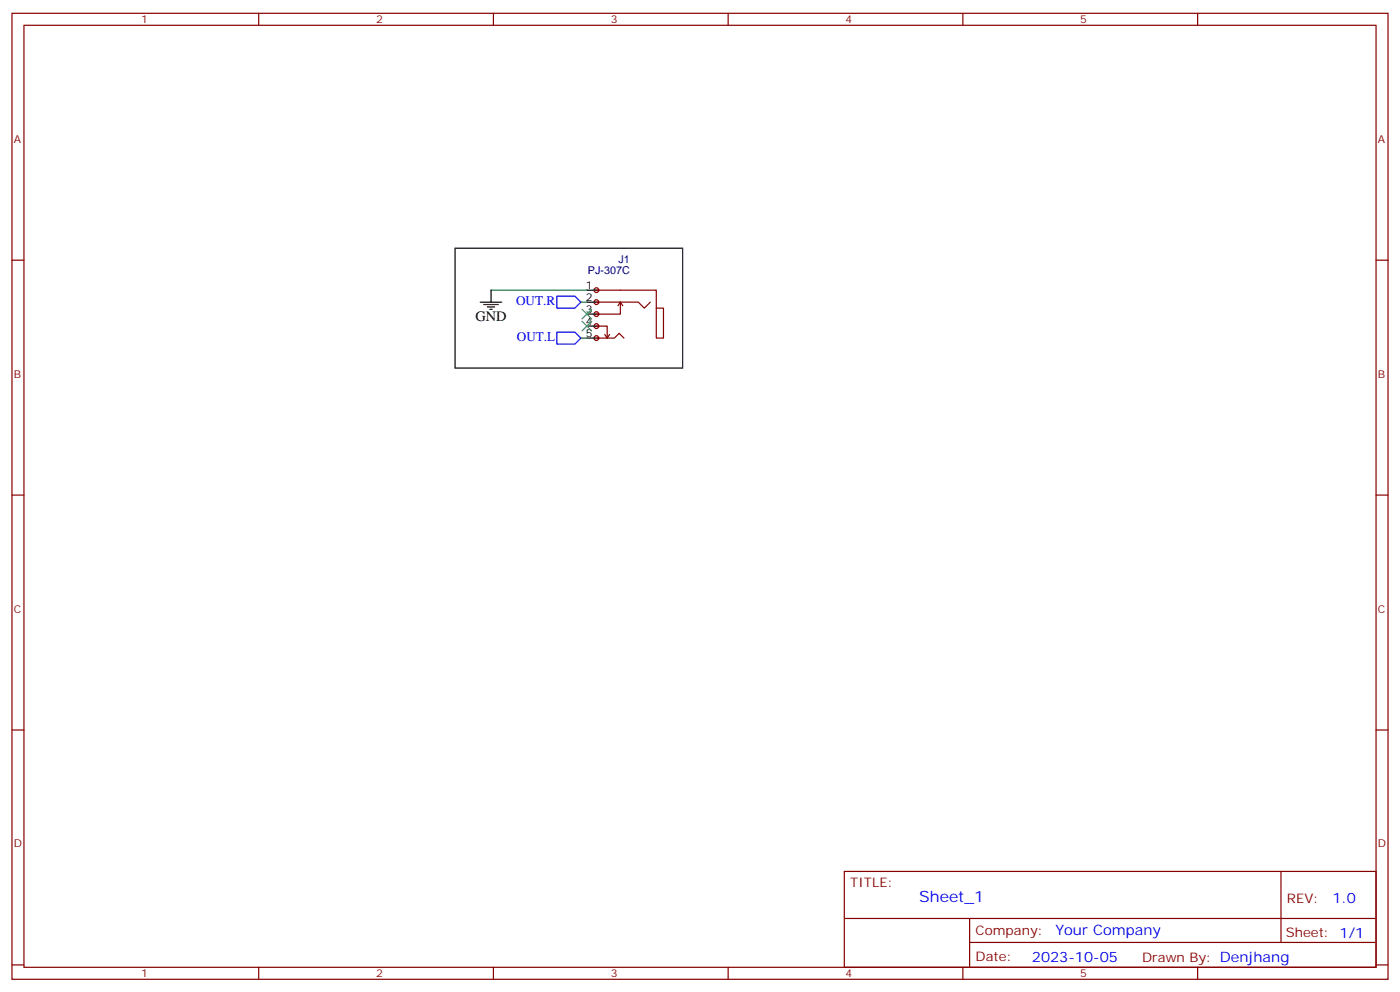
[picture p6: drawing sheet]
<svg xmlns="http://www.w3.org/2000/svg" width="412mm" height="292mm" viewBox="0 0 412 292" stroke-linecap="round" stroke-linejoin="round" font-family="sans-serif">
<g fill="none" stroke="#870000" stroke-width=".35">
<path d="M3.5 3.9h405.4v284.4h-405.4zM7.1 7.4h398.2v277.3h-398.2zM76.2 3.9v3.5M145.3 3.9v3.5M214.5 3.9v3.5M283.6 3.9v3.5M352.8 3.9v3.5M3.5 76.6h3.6M405.3 76.6h3.6M3.5 145.7h3.6M405.3 145.7h3.6M3.5 214.9h3.6"/>
<path d="M405.3 214.9h3.6M248.7 256.5h156.6v28.2h-156.6zM377.3 256.5v20.9M248.7 270.4h156.5M285.6 277.4h119.6M285.6 270.4v14.1M3.5 284h3.6M76.2 284.7v3.6M145.3 284.7v3.6M214.5 284.7v3.6M283.6 284.7v3.6M352.8 284.7v3.6"/>
<path d="M405.3 284h3.6"/>
</g>
<g fill="#f0f0f0" stroke="#870000" stroke-width=".35">
<circle cx="175.7" cy="99.5" r=".71"/>
<circle cx="175.7" cy="96" r=".71"/>
<circle cx="175.7" cy="92.5" r=".71"/>
<circle cx="175.7" cy="88.9" r=".71"/>
<circle cx="175.7" cy="85.4" r=".71"/>
</g>
<path d="M134.1 73.1h67v35.2h-67zM141.5 88.9h6.3M142.5 89.6h4.3M143.6 90.3h2.1M144.3 91.1h.7M144.6 85.4v3.5M172.9 85.4h3.5M172.9 88.9h3.5M172.9 92.5h3.5M172.9 96h3.5M172.9 99.5h3.5" fill="none" stroke="#000" stroke-width=".35"/>
<path d="M175.7 88.9h12.3l1.8 1.8 1.8-1.8M175.7 99.5h5.3l1.4-1.4 1.4 1.4M175.7 96h3.2v3.5M175.7 85.4h17.6v5.3h2.1v8.8h-2.1v-8.8M178.2 98.5l.7 1M179.6 98.5l-.7 1M182.7 88.9v3.6h-7M182.7 88.9l.7 1.1M182.7 88.9l-.7 1.1" fill="none" stroke="#870000" stroke-width=".35"/>
<path d="M164 87.2h5.3l1.8 1.7-1.8 1.8h-5.3zM164 97.8h5.3l1.8 1.7-1.8 1.8h-5.3z" fill="none" stroke="#00f" stroke-width=".35"/>
<path d="M144.6 85.4h28.3M171.1 88.9h1.8M171.1 99.5h1.8" fill="none" stroke="#008700" stroke-width=".35"/>
<path d="M171.4 91.1l2.9 2.8M171.4 94.6l2.9 2.8M174.3 91.1l-2.9 2.8M174.3 94.6l-2.9 2.8" fill="none" stroke="#3c3" stroke-width=".35"/>
<text font-size="4.6" fill="#00f" x="270.8" y="265.5">Sheet_1</text>
<text font-size="4.2" x="140.1" y="94.6">GND</text>
<g font-size="4.2" fill="#00f">
<text x="392.5" y="265.8">1.0</text>
<text x="310.9" y="275.3">Your Company</text>
<text x="304" y="283.1">2023-10-05</text>
</g>
<g font-size="3.9" fill="#00f">
<text x="152" y="89.7">OUT.R</text>
<text x="152.2" y="100.4">OUT.L</text>
</g>
<g font-size="3.9" fill="#800">
<text x="250.5" y="261.1">TITLE:</text>
<text x="379.1" y="265.8">REV:</text>
<text x="287.4" y="275.3">Company:</text>
<text x="378.7" y="275.9">Sheet: 1/1</text>
<text x="287.4" y="283">Date:</text>
<text x="336.4" y="283.1">Drawn By: Denjhang</text>
</g>
<g font-size="3.2" fill="#800">
<text x="41.6" y="6.9">1</text>
<text x="110.8" y="6.9">2</text>
<text x="179.9" y="6.9">3</text>
<text x="249.1" y="6.9">4</text>
<text x="318.2" y="6.9">5</text>
<text x="4.1" y="42">A</text>
<text x="405.9" y="42">A</text>
<text x="4.1" y="111.2">B</text>
<text x="405.9" y="111.2">B</text>
<text x="4.1" y="180.3">C</text>
<text x="405.9" y="180.3">C</text>
<text x="4.1" y="249.4">D</text>
<text x="405.9" y="249.4">D</text>
<text x="41.6" y="287.7">1</text>
<text x="110.8" y="287.7">2</text>
<text x="179.9" y="287.7">3</text>
<text x="249.1" y="287.7">4</text>
<text x="318.2" y="287.7">5</text>
</g>
<g font-size="3.2" fill="#000080">
<text x="182.2" y="77.5">J1</text>
<text x="173.2" y="80.6">PJ-307C</text>
</g>
<g font-size="3.2">
<text x="172.6" y="85.1">1</text>
<text x="172.6" y="88.6">2</text>
<text x="172.6" y="92.1">3</text>
<text x="172.6" y="95.6">4</text>
<text x="172.6" y="99.2">5</text>
</g>
</svg>
